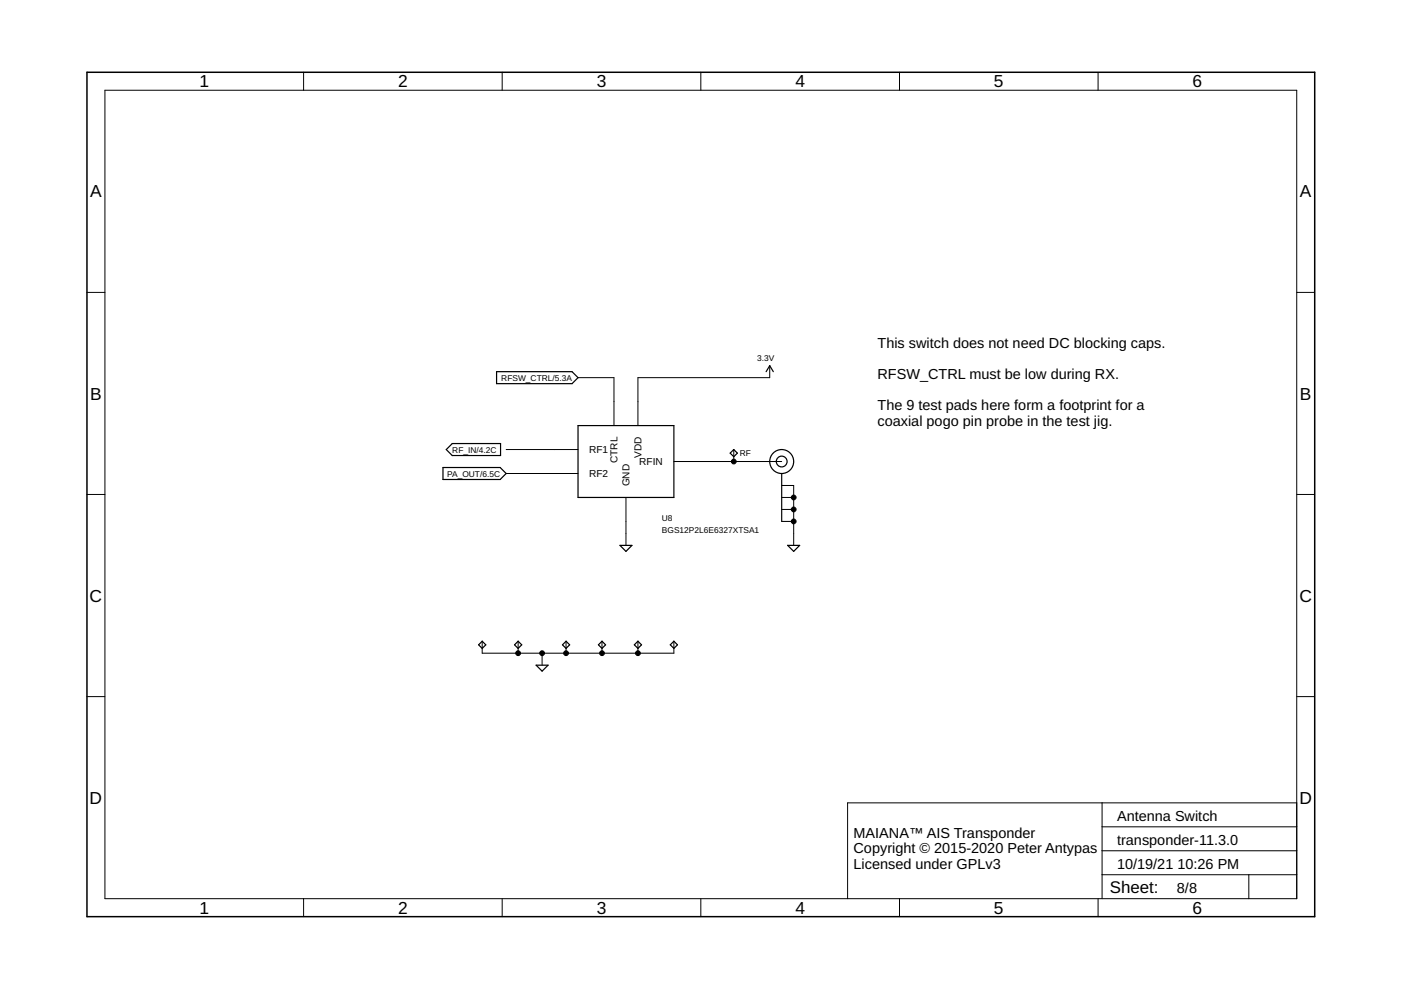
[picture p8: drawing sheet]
<svg xmlns="http://www.w3.org/2000/svg" width="297mm" height="210mm" viewBox="0 0 297 210" stroke-linecap="round" stroke-linejoin="round" font-family="sans-serif">
<g fill="none" stroke="#000" stroke-width=".25">
<path d="M105.3 78.8h16l1.3 1.3-1.3 1.2h-16zM162.4 78.8l.8-1.3 .8 1.3M93.9 99.1h12.1l1.3 1.3-1.3 1.3h-12.1zM95.9 94h10.2v2.6h-10.2l-1.3-1.3zM122.6 90.2h20.3v15.3h-20.3zM154.8 96.1l.8-.8 .7 .8-.7 .7zM131.4 115.6h2.6l-1.3 1.3zM165.7 100.4v10.2M167 115.6h2.5l-1.2 1.3zM101.5 136.7l.7-.7 .8 .7-.8 .8zM109.1 136.7l.8-.7 .7 .7-.7 .8zM119.3 136.7l.7-.7 .8 .7-.8 .8z"/>
<path d="M126.9 136.7l.7-.7 .8 .7-.8 .8zM134.5 136.7l.8-.7 .7 .7-.7 .8zM142.1 136.7l.8-.7 .7 .7-.7 .8zM113.7 141h2.5l-1.3 1.3z"/>
<circle cx="165.7" cy="97.9" r="2.54"/>
<circle cx="165.7" cy="97.9" r="1.14"/>
</g>
<g fill="none" stroke="#000" stroke-width=".21">
<path d="M22.2 19.1h252.7v171.4h-252.7zM64.4 15.3v3.8M106.5 15.3v3.8M148.6 15.3v3.8M190.7 15.3v3.8M232.8 15.3v3.8M18.4 62h3.8M163.2 77.5v2.6h-27.9v10.1M274.9 62h3.8M107.3 95.3h15.3M122.6 80.1h7.6v10.1M142.9 97.9h22.8"/>
<path d="M155.6 95.3v2.6M18.4 104.8h3.8M107.3 100.4h15.3M132.7 105.5v10.1M165.7 102.9h2.6v12.7M165.7 105.5h2.6M165.7 108h2.6M165.7 110.6h2.6M274.9 104.8h3.8M102.2 136v2.5h40.7v-2.5M109.9 136v2.5M114.9 138.5v2.5"/>
<path d="M120 136v2.5M127.6 136v2.5M135.3 136v2.5M18.4 147.7h3.8M274.9 147.7h3.8M233.7 170.2v20.3M233.7 175.3h41.2M274.9 170.2h-95.2v20.3M64.4 190.5v3.9M106.5 190.5v3.9M148.6 190.5v3.9M190.7 190.5v3.9"/>
<path d="M232.8 190.5v3.9M233.7 185.5h41.2M233.7 180.4h41.2M264.8 185.5v5"/>
</g>
<path d="M18.4 15.3h260.3v179.1h-260.3z" fill="none" stroke="#000" stroke-width=".32"/>
<g fill="#000" stroke="#000" stroke-width=".21">
<circle cx="155.6" cy="97.9" r=".51"/>
<circle cx="168.3" cy="108" r=".51"/>
<circle cx="168.3" cy="110.6" r=".51"/>
<circle cx="168.3" cy="105.5" r=".51"/>
<circle cx="109.9" cy="138.5" r=".51"/>
<circle cx="114.9" cy="138.5" r=".51"/>
<circle cx="120" cy="138.5" r=".51"/>
<circle cx="127.6" cy="138.5" r=".51"/>
<circle cx="135.3" cy="138.5" r=".51"/>
</g>
<g font-size="3.7">
<text x="42.3" y="18.5">1</text>
<text x="84.4" y="18.5">2</text>
<text x="126.5" y="18.5">3</text>
<text x="168.6" y="18.5">4</text>
<text x="210.7" y="18.5">5</text>
<text x="252.9" y="18.5">6</text>
<text x="19.1" y="41.9">A</text>
<text x="275.6" y="41.9">A</text>
<text x="19.1" y="84.7">B</text>
<text x="275.6" y="84.7">B</text>
<text x="19" y="127.6">C</text>
<text x="275.5" y="127.6">C</text>
<text x="19" y="170.4">D</text>
<text x="275.5" y="170.4">D</text>
<text x="42.3" y="193.7">1</text>
<text x="84.4" y="193.7">2</text>
<text x="126.5" y="193.7">3</text>
<text x="168.6" y="193.7">4</text>
<text x="210.7" y="193.7">5</text>
<text x="252.9" y="193.7">6</text>
</g>
<text font-size="3.6" x="235.3" y="189.4">Sheet:</text>
<g font-size="3.1">
<text x="186" y="73.8">This switch does not need DC blocking caps.</text>
<text x="186" y="80.4">RFSW_CTRL must be low during RX.</text>
<text x="186" y="87">The 9 test pads here form a footprint for a</text>
<text x="186" y="90.2">coaxial pogo pin probe in the test jig.</text>
<text x="181" y="177.6">MAIANA™ AIS Transponder</text>
<text x="236.8" y="174">Antenna Switch</text>
<text x="236.8" y="179.1">transponder-11.3.0</text>
<text x="181" y="180.9">Copyright © 2015-2020 Peter Antypas</text>
<text x="181" y="184.2">Licensed under GPLv3</text>
<text x="236.8" y="184.2">10/19/21</text>
<text x="249.6" y="184.2">10:26 PM</text>
<text x="249.5" y="189.3">8/8</text>
</g>
<g font-size="2.1">
<text x="124.9" y="101.2">RF2</text>
<text x="124.9" y="96.1">RF1</text>
<text x="130.9" y="98.2" transform="rotate(-90 130.9 98.2)">CTRL</text>
<text x="135.5" y="98.6">RFIN</text>
<text x="136" y="97.1" transform="rotate(-90 136 97.1)">VDD</text>
<text x="133.5" y="103.1" transform="rotate(-90 133.5 103.1)">GND</text>
</g>
<g font-size="1.8">
<text x="160.5" y="76.5">3.3V</text>
<text x="106.3" y="80.7">RFSW_CTRL/5.3A</text>
<text x="95.9" y="96">RF_IN/4.2C</text>
<text x="94.8" y="101">PA_OUT/6.5C</text>
<text x="156.8" y="96.6">RF</text>
<text x="140.3" y="113.1">BGS12P2L6E6327XTSA1</text>
<text x="140.3" y="110.6">U8</text>
</g>
</svg>
